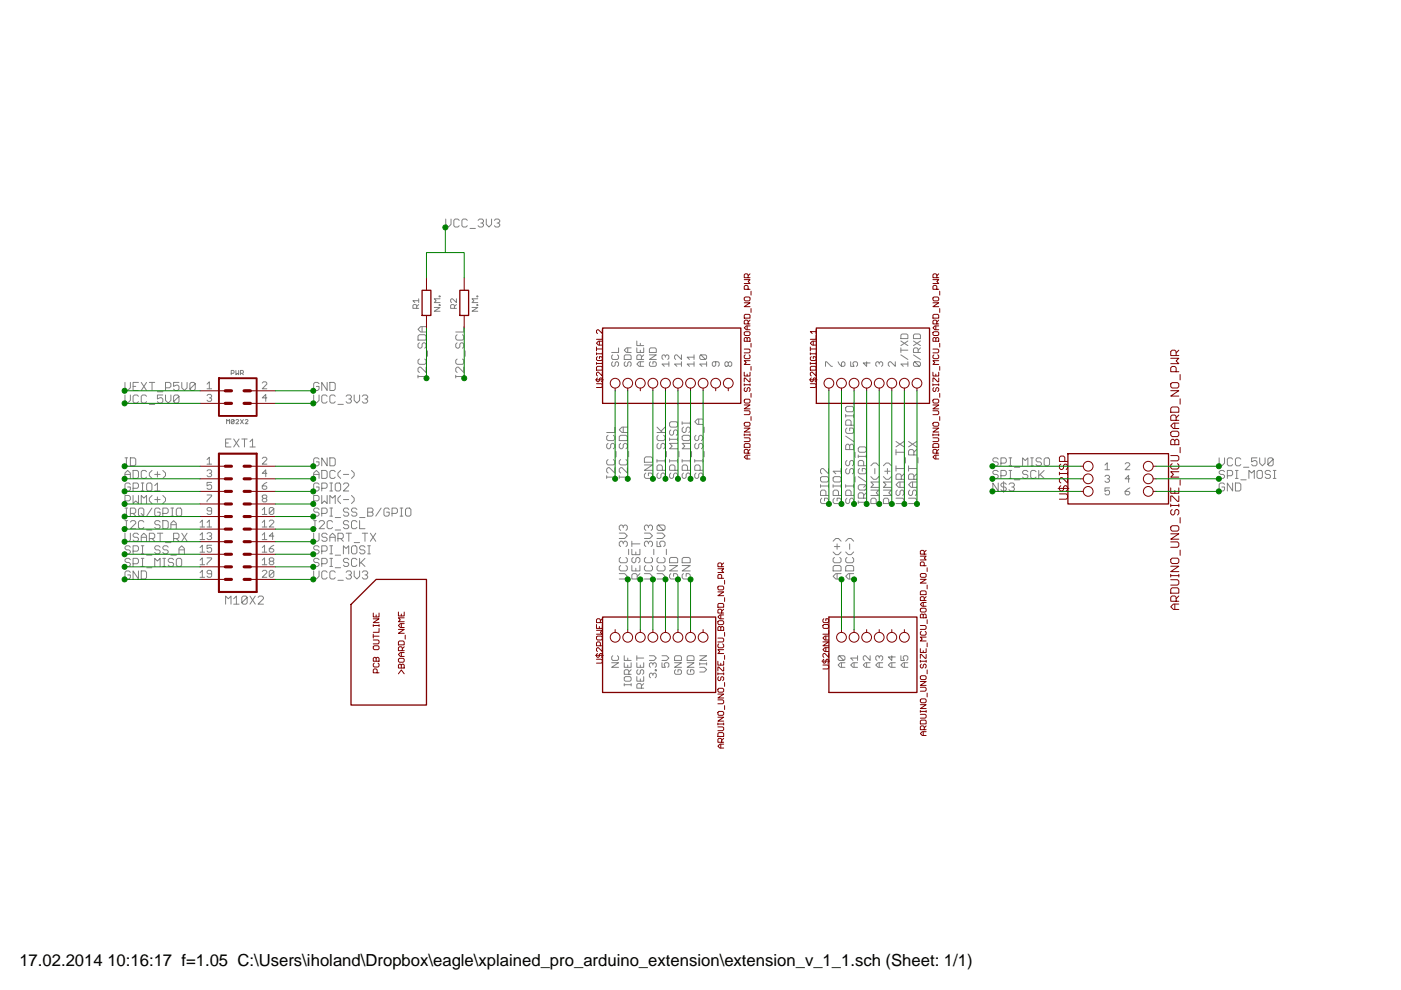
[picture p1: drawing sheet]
<?xml version="1.0" encoding="utf-8"?>
<!DOCTYPE eagle SYSTEM "eagle.dtd">
<!--
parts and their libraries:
SparkFun: Licensing: CC v3.0 Share-Alike You are welcome to use this library for commercial purposes.
-->
<eagle version="6.4">
<drawing>
<settings>
<setting alwaysvectorfont="yes"/>
<setting verticaltext="up"/>
</settings>
<grid distance="50" unitdist="mil" unit="mil" style="lines" multiple="1" display="yes" altdistance="0.01" altunitdist="inch" altunit="inch"/>
<schematic xreflabel="%F%N/%S.%C%R" xrefpart="/%S.%C%R">
<libraries>
<library name="SparkFun">
<symbols>
<symbol name="M10X2">
<wire x1="-1.27" y1="5.08" x2="-2.54" y2="5.08" width="0.6096" layer="94"/>
<wire x1="-1.27" y1="7.62" x2="-2.54" y2="7.62" width="0.6096" layer="94"/>
<wire x1="-1.27" y1="10.16" x2="-2.54" y2="10.16" width="0.6096" layer="94"/>
<wire x1="-3.81" y1="12.7" x2="-3.81" y2="-15.24" width="0.4064" layer="94"/>
<wire x1="-1.27" y1="0" x2="-2.54" y2="0" width="0.6096" layer="94"/>
<wire x1="-1.27" y1="2.54" x2="-2.54" y2="2.54" width="0.6096" layer="94"/>
<wire x1="-1.27" y1="-2.54" x2="-2.54" y2="-2.54" width="0.6096" layer="94"/>
<wire x1="-1.27" y1="-5.08" x2="-2.54" y2="-5.08" width="0.6096" layer="94"/>
<wire x1="-1.27" y1="-7.62" x2="-2.54" y2="-7.62" width="0.6096" layer="94"/>
<wire x1="-1.27" y1="-10.16" x2="-2.54" y2="-10.16" width="0.6096" layer="94"/>
<wire x1="-1.27" y1="-12.7" x2="-2.54" y2="-12.7" width="0.6096" layer="94"/>
<wire x1="3.81" y1="-15.24" x2="-3.81" y2="-15.24" width="0.4064" layer="94"/>
<wire x1="1.27" y1="-7.62" x2="2.54" y2="-7.62" width="0.6096" layer="94"/>
<wire x1="1.27" y1="-10.16" x2="2.54" y2="-10.16" width="0.6096" layer="94"/>
<wire x1="1.27" y1="-12.7" x2="2.54" y2="-12.7" width="0.6096" layer="94"/>
<wire x1="3.81" y1="-15.24" x2="3.81" y2="12.7" width="0.4064" layer="94"/>
<wire x1="-3.81" y1="12.7" x2="3.81" y2="12.7" width="0.4064" layer="94"/>
<wire x1="1.27" y1="-2.54" x2="2.54" y2="-2.54" width="0.6096" layer="94"/>
<wire x1="1.27" y1="-5.08" x2="2.54" y2="-5.08" width="0.6096" layer="94"/>
<wire x1="1.27" y1="0" x2="2.54" y2="0" width="0.6096" layer="94"/>
<wire x1="1.27" y1="2.54" x2="2.54" y2="2.54" width="0.6096" layer="94"/>
<wire x1="1.27" y1="5.08" x2="2.54" y2="5.08" width="0.6096" layer="94"/>
<wire x1="1.27" y1="7.62" x2="2.54" y2="7.62" width="0.6096" layer="94"/>
<wire x1="1.27" y1="10.16" x2="2.54" y2="10.16" width="0.6096" layer="94"/>
<text x="-2.54" y="-17.78" size="1.778" layer="96">&gt;VALUE</text>
<text x="-2.54" y="13.97" size="1.778" layer="95">&gt;NAME</text>
<pin name="1" x="-7.62" y="10.16" visible="pad" length="middle" direction="pas" swaplevel="1"/>
<pin name="2" x="7.62" y="10.16" visible="pad" length="middle" direction="pas" swaplevel="1" rot="R180"/>
<pin name="3" x="-7.62" y="7.62" visible="pad" length="middle" direction="pas" swaplevel="1"/>
<pin name="4" x="7.62" y="7.62" visible="pad" length="middle" direction="pas" swaplevel="1" rot="R180"/>
<pin name="5" x="-7.62" y="5.08" visible="pad" length="middle" direction="pas" swaplevel="1"/>
<pin name="6" x="7.62" y="5.08" visible="pad" length="middle" direction="pas" swaplevel="1" rot="R180"/>
<pin name="7" x="-7.62" y="2.54" visible="pad" length="middle" direction="pas" swaplevel="1"/>
<pin name="8" x="7.62" y="2.54" visible="pad" length="middle" direction="pas" swaplevel="1" rot="R180"/>
<pin name="9" x="-7.62" y="0" visible="pad" length="middle" direction="pas" swaplevel="1"/>
<pin name="10" x="7.62" y="0" visible="pad" length="middle" direction="pas" swaplevel="1" rot="R180"/>
<pin name="11" x="-7.62" y="-2.54" visible="pad" length="middle" direction="pas" swaplevel="1"/>
<pin name="12" x="7.62" y="-2.54" visible="pad" length="middle" direction="pas" swaplevel="1" rot="R180"/>
<pin name="13" x="-7.62" y="-5.08" visible="pad" length="middle" direction="pas" swaplevel="1"/>
<pin name="14" x="7.62" y="-5.08" visible="pad" length="middle" direction="pas" swaplevel="1" rot="R180"/>
<pin name="15" x="-7.62" y="-7.62" visible="pad" length="middle" direction="pas" swaplevel="1"/>
<pin name="16" x="7.62" y="-7.62" visible="pad" length="middle" direction="pas" swaplevel="1" rot="R180"/>
<pin name="17" x="-7.62" y="-10.16" visible="pad" length="middle" direction="pas" swaplevel="1"/>
<pin name="18" x="7.62" y="-10.16" visible="pad" length="middle" direction="pas" swaplevel="1" rot="R180"/>
<pin name="19" x="-7.62" y="-12.7" visible="pad" length="middle" direction="pas" swaplevel="1"/>
<pin name="20" x="7.62" y="-12.7" visible="pad" length="middle" direction="pas" swaplevel="1" rot="R180"/>
</symbol>
</symbols>
<devicesets>
<deviceset name="M10X2">
<gates>
<gate name="G$1" symbol="M10X2" x="0" y="0"/>
</gates>
<devices>
<device name="" package="2X10">
<connects>
<connect gate="G$1" pin="1" pad="1"/>
<connect gate="G$1" pin="10" pad="10"/>
<connect gate="G$1" pin="11" pad="11"/>
<connect gate="G$1" pin="12" pad="12"/>
<connect gate="G$1" pin="13" pad="13"/>
<connect gate="G$1" pin="14" pad="14"/>
<connect gate="G$1" pin="15" pad="15"/>
<connect gate="G$1" pin="16" pad="16"/>
<connect gate="G$1" pin="17" pad="17"/>
<connect gate="G$1" pin="18" pad="18"/>
<connect gate="G$1" pin="19" pad="19"/>
<connect gate="G$1" pin="2" pad="2"/>
<connect gate="G$1" pin="20" pad="20"/>
<connect gate="G$1" pin="3" pad="3"/>
<connect gate="G$1" pin="4" pad="4"/>
<connect gate="G$1" pin="5" pad="5"/>
<connect gate="G$1" pin="6" pad="6"/>
<connect gate="G$1" pin="7" pad="7"/>
<connect gate="G$1" pin="8" pad="8"/>
<connect gate="G$1" pin="9" pad="9"/>
</connects>
<technologies>
<technology name=""/>
</technologies>
</device>
<device name="2X10_LOCK" package="2X10_LOCK">
<connects>
<connect gate="G$1" pin="1" pad="1"/>
<connect gate="G$1" pin="10" pad="10"/>
<connect gate="G$1" pin="11" pad="11"/>
<connect gate="G$1" pin="12" pad="12"/>
<connect gate="G$1" pin="13" pad="13"/>
<connect gate="G$1" pin="14" pad="14"/>
<connect gate="G$1" pin="15" pad="15"/>
<connect gate="G$1" pin="16" pad="16"/>
<connect gate="G$1" pin="17" pad="17"/>
<connect gate="G$1" pin="18" pad="18"/>
<connect gate="G$1" pin="19" pad="19"/>
<connect gate="G$1" pin="2" pad="2"/>
<connect gate="G$1" pin="20" pad="20"/>
<connect gate="G$1" pin="3" pad="3"/>
<connect gate="G$1" pin="4" pad="4"/>
<connect gate="G$1" pin="5" pad="5"/>
<connect gate="G$1" pin="6" pad="6"/>
<connect gate="G$1" pin="7" pad="7"/>
<connect gate="G$1" pin="8" pad="8"/>
<connect gate="G$1" pin="9" pad="9"/>
</connects>
<technologies>
<technology name=""/>
</technologies>
</device>
<device name="SPECIAL" package="2X10_LOCK_SPECIAL">
<connects>
<connect gate="G$1" pin="1" pad="1"/>
<connect gate="G$1" pin="10" pad="10"/>
<connect gate="G$1" pin="11" pad="11"/>
<connect gate="G$1" pin="12" pad="12"/>
<connect gate="G$1" pin="13" pad="13"/>
<connect gate="G$1" pin="14" pad="14"/>
<connect gate="G$1" pin="15" pad="15"/>
<connect gate="G$1" pin="16" pad="16"/>
<connect gate="G$1" pin="17" pad="17"/>
<connect gate="G$1" pin="18" pad="18"/>
<connect gate="G$1" pin="19" pad="19"/>
<connect gate="G$1" pin="2" pad="2"/>
<connect gate="G$1" pin="20" pad="20"/>
<connect gate="G$1" pin="3" pad="3"/>
<connect gate="G$1" pin="4" pad="4"/>
<connect gate="G$1" pin="5" pad="5"/>
<connect gate="G$1" pin="6" pad="6"/>
<connect gate="G$1" pin="7" pad="7"/>
<connect gate="G$1" pin="8" pad="8"/>
<connect gate="G$1" pin="9" pad="9"/>
</connects>
<technologies>
<technology name=""/>
</technologies>
</device>
<device name="NOSILK" package="2X10_NOSILK">
<connects>
<connect gate="G$1" pin="1" pad="1"/>
<connect gate="G$1" pin="10" pad="10"/>
<connect gate="G$1" pin="11" pad="11"/>
<connect gate="G$1" pin="12" pad="12"/>
<connect gate="G$1" pin="13" pad="13"/>
<connect gate="G$1" pin="14" pad="14"/>
<connect gate="G$1" pin="15" pad="15"/>
<connect gate="G$1" pin="16" pad="16"/>
<connect gate="G$1" pin="17" pad="17"/>
<connect gate="G$1" pin="18" pad="18"/>
<connect gate="G$1" pin="19" pad="19"/>
<connect gate="G$1" pin="2" pad="2"/>
<connect gate="G$1" pin="20" pad="20"/>
<connect gate="G$1" pin="3" pad="3"/>
<connect gate="G$1" pin="4" pad="4"/>
<connect gate="G$1" pin="5" pad="5"/>
<connect gate="G$1" pin="6" pad="6"/>
<connect gate="G$1" pin="7" pad="7"/>
<connect gate="G$1" pin="8" pad="8"/>
<connect gate="G$1" pin="9" pad="9"/>
</connects>
<technologies>
<technology name=""/>
</technologies>
</device>
</devices>
</deviceset>
</devicesets>
</library>
<library name="ihpcb-arduino">
<symbols>
<symbol name="3X2_ARDUINO_ISP_HEADER">
<pin name="1" x="7.62" y="17.78" visible="pin" length="short" function="dot" rot="R270"/>
<pin name="3" x="5.08" y="17.78" visible="pin" length="short" function="dot" rot="R270"/>
<pin name="5" x="2.54" y="17.78" visible="pin" length="short" function="dot" rot="R270"/>
<pin name="2" x="7.62" y="2.54" visible="pin" length="short" function="dot" rot="R90"/>
<pin name="4" x="5.08" y="2.54" visible="pin" length="short" function="dot" rot="R90"/>
<pin name="6" x="2.54" y="2.54" visible="pin" length="short" function="dot" rot="R90"/>
<wire x1="10.16" y1="20.32" x2="10.16" y2="0" width="0.254" layer="94"/>
<wire x1="10.16" y1="0" x2="0" y2="0" width="0.254" layer="94"/>
<wire x1="0" y1="0" x2="0" y2="20.32" width="0.254" layer="94"/>
<wire x1="0" y1="20.32" x2="10.16" y2="20.32" width="0.254" layer="94"/>
<text x="10.16" y="20.32" size="1.778" layer="94" font="vector" align="bottom-right">&gt;NAME</text>
<text x="5.08" y="-1.27" size="1.778" layer="94" font="vector" align="center">&gt;VALUE</text>
</symbol>
<symbol name="6X1_ARDUINO_ANALOG_HEADER">
<pin name="A0" x="-2.54" y="15.24" visible="pin" length="short" function="dot" rot="R180"/>
<pin name="A1" x="-2.54" y="12.7" visible="pin" length="short" function="dot" rot="R180"/>
<pin name="A2" x="-2.54" y="10.16" visible="pin" length="short" function="dot" rot="R180"/>
<pin name="A3" x="-2.54" y="7.62" visible="pin" length="short" function="dot" rot="R180"/>
<pin name="A4" x="-2.54" y="5.08" visible="pin" length="short" function="dot" rot="R180"/>
<pin name="A5" x="-2.54" y="2.54" visible="pin" length="short" function="dot" rot="R180"/>
<wire x1="-15.24" y1="17.78" x2="0" y2="17.78" width="0.254" layer="94"/>
<wire x1="-15.24" y1="17.78" x2="-15.24" y2="0" width="0.254" layer="94"/>
<wire x1="-15.24" y1="0" x2="0" y2="0" width="0.254" layer="94"/>
<wire x1="0" y1="0" x2="0" y2="17.78" width="0.254" layer="94"/>
<text x="0" y="17.78" size="1.27" layer="94" font="vector" align="bottom-right">&gt;NAME</text>
<text x="-5.08" y="-1.27" size="1.27" layer="94" font="vector" align="center">&gt;VALUE</text>
</symbol>
<symbol name="8X1_ARDUINO_DIGITAL_HEADER">
<pin name="7" x="2.54" y="20.32" visible="pin" length="short" function="dot"/>
<pin name="6" x="2.54" y="17.78" visible="pin" length="short" function="dot"/>
<pin name="5" x="2.54" y="15.24" visible="pin" length="short" function="dot"/>
<pin name="4" x="2.54" y="12.7" visible="pin" length="short" function="dot"/>
<pin name="3" x="2.54" y="10.16" visible="pin" length="short" function="dot"/>
<pin name="2" x="2.54" y="7.62" visible="pin" length="short" function="dot"/>
<pin name="1/TXD" x="2.54" y="5.08" visible="pin" length="short" function="dot"/>
<pin name="0/RXD" x="2.54" y="2.54" visible="pin" length="short" function="dot"/>
<wire x1="0" y1="22.86" x2="15.24" y2="22.86" width="0.254" layer="94"/>
<wire x1="15.24" y1="22.86" x2="15.24" y2="0" width="0.254" layer="94"/>
<wire x1="15.24" y1="0" x2="0" y2="0" width="0.254" layer="94"/>
<wire x1="0" y1="0" x2="0" y2="22.86" width="0.254" layer="94"/>
<text x="15.24" y="22.86" size="1.27" layer="94" font="vector" align="bottom-right">&gt;NAME</text>
<text x="7.62" y="-1.27" size="1.27" layer="94" font="vector" align="center">&gt;VALUE</text>
</symbol>
<symbol name="8X1_ARDUINO_POWER_HEADER">
<pin name="NC" x="-2.54" y="20.32" visible="pin" length="short" function="dot" rot="R180"/>
<pin name="IOREF" x="-2.54" y="17.78" visible="pin" length="short" function="dot" rot="R180"/>
<pin name="RESET" x="-2.54" y="15.24" visible="pin" length="short" function="dot" rot="R180"/>
<pin name="3.3V" x="-2.54" y="12.7" visible="pin" length="short" function="dot" rot="R180"/>
<pin name="5V" x="-2.54" y="10.16" visible="pin" length="short" function="dot" rot="R180"/>
<pin name="GND@6" x="-2.54" y="7.62" visible="pin" length="short" function="dot" rot="R180"/>
<pin name="GND@7" x="-2.54" y="5.08" visible="pin" length="short" function="dot" rot="R180"/>
<pin name="VIN" x="-2.54" y="2.54" visible="pin" length="short" function="dot" rot="R180"/>
<wire x1="-15.24" y1="22.86" x2="-15.24" y2="0" width="0.254" layer="94"/>
<wire x1="-15.24" y1="0" x2="0" y2="0" width="0.254" layer="94"/>
<wire x1="0" y1="0" x2="0" y2="22.86" width="0.254" layer="94"/>
<wire x1="0" y1="22.86" x2="-15.24" y2="22.86" width="0.254" layer="94"/>
<text x="0" y="22.86" size="1.27" layer="94" font="vector" align="bottom-right">&gt;NAME</text>
<text x="-7.62" y="-1.016" size="1.27" layer="94" font="vector" align="center">&gt;VALUE</text>
</symbol>
<symbol name="10X1_ARDUINO_DIGITAL_HEADER">
<pin name="SCL" x="2.54" y="25.4" visible="pin" length="short" function="dot"/>
<pin name="SDA" x="2.54" y="22.86" visible="pin" length="short" function="dot"/>
<pin name="AREF" x="2.54" y="20.32" visible="pin" length="short" function="dot"/>
<pin name="GND" x="2.54" y="17.78" visible="pin" length="short" function="dot"/>
<pin name="13" x="2.54" y="15.24" visible="pin" length="short" function="dot"/>
<pin name="12" x="2.54" y="12.7" visible="pin" length="short" function="dot"/>
<pin name="11" x="2.54" y="10.16" visible="pin" length="short" function="dot"/>
<pin name="10" x="2.54" y="7.62" visible="pin" length="short" function="dot"/>
<pin name="9" x="2.54" y="5.08" visible="pin" length="short" function="dot"/>
<pin name="8" x="2.54" y="2.54" visible="pin" length="short" function="dot"/>
<wire x1="0" y1="27.94" x2="15.24" y2="27.94" width="0.254" layer="94"/>
<wire x1="15.24" y1="27.94" x2="15.24" y2="0" width="0.254" layer="94"/>
<wire x1="15.24" y1="0" x2="0" y2="0" width="0.254" layer="94"/>
<wire x1="0" y1="0" x2="0" y2="27.94" width="0.254" layer="94"/>
<text x="15.24" y="27.94" size="1.27" layer="94" font="vector" align="bottom-right">&gt;NAME</text>
<text x="7.62" y="-1.27" size="1.27" layer="94" font="vector" align="center">&gt;VALUE</text>
</symbol>
<symbol name="PCB_DIMENTION">
<wire x1="-7.62" y1="7.62" x2="-2.54" y2="12.7" width="0.254" layer="94"/>
<wire x1="-2.54" y1="12.7" x2="7.62" y2="12.7" width="0.254" layer="94"/>
<wire x1="7.62" y1="12.7" x2="7.62" y2="-12.7" width="0.254" layer="94"/>
<wire x1="7.62" y1="-12.7" x2="-7.62" y2="-12.7" width="0.254" layer="94"/>
<wire x1="-7.62" y1="-12.7" x2="-7.62" y2="7.62" width="0.254" layer="94"/>
<text x="2.54" y="0" size="1.27" layer="94" font="vector" rot="R90" align="center">&gt;BOARD_NAME</text>
<text x="-2.54" y="0" size="1.27" layer="94" font="vector" rot="R90" align="center">PCB OUTLINE</text>
</symbol>
</symbols>
<devicesets>
<deviceset name="ARDUINO_UNO_SIZE_MCU_BOARD_NO_PWR">
<gates>
<gate name="ISP" symbol="3X2_ARDUINO_ISP_HEADER" x="22.86" y="-10.16"/>
<gate name="ANALOG" symbol="6X1_ARDUINO_ANALOG_HEADER" x="-35.56" y="20.32"/>
<gate name="DIGITAL1" symbol="8X1_ARDUINO_DIGITAL_HEADER" x="-27.94" y="15.24"/>
<gate name="POWER" symbol="8X1_ARDUINO_POWER_HEADER" x="10.16" y="15.24"/>
<gate name="DIGITAL2" symbol="10X1_ARDUINO_DIGITAL_HEADER" x="-50.8" y="-17.78"/>
<gate name="G$6" symbol="PCB_DIMENTION" x="-15.24" y="-15.24"/>
</gates>
<devices>
<device name="" package="STANDARD_NO_PWR">
<connects>
<connect gate="ANALOG" pin="A0" pad="9"/>
<connect gate="ANALOG" pin="A1" pad="11"/>
<connect gate="ANALOG" pin="A2" pad="12"/>
<connect gate="ANALOG" pin="A3" pad="13"/>
<connect gate="ANALOG" pin="A4" pad="14"/>
<connect gate="ANALOG" pin="A5" pad="15"/>
<connect gate="DIGITAL1" pin="0/RXD" pad="16"/>
<connect gate="DIGITAL1" pin="1/TXD" pad="17"/>
<connect gate="DIGITAL1" pin="2" pad="18"/>
<connect gate="DIGITAL1" pin="3" pad="19"/>
<connect gate="DIGITAL1" pin="4" pad="20"/>
<connect gate="DIGITAL1" pin="5" pad="21"/>
<connect gate="DIGITAL1" pin="6" pad="22"/>
<connect gate="DIGITAL1" pin="7" pad="23"/>
<connect gate="DIGITAL2" pin="10" pad="26"/>
<connect gate="DIGITAL2" pin="11" pad="27"/>
<connect gate="DIGITAL2" pin="12" pad="28"/>
<connect gate="DIGITAL2" pin="13" pad="29"/>
<connect gate="DIGITAL2" pin="8" pad="24"/>
<connect gate="DIGITAL2" pin="9" pad="25"/>
<connect gate="DIGITAL2" pin="AREF" pad="40"/>
<connect gate="DIGITAL2" pin="GND" pad="30"/>
<connect gate="DIGITAL2" pin="SCL" pad="50"/>
<connect gate="DIGITAL2" pin="SDA" pad="60"/>
<connect gate="ISP" pin="1" pad="ICSP1"/>
<connect gate="ISP" pin="2" pad="ICSP2"/>
<connect gate="ISP" pin="3" pad="ISCP3"/>
<connect gate="ISP" pin="4" pad="ISCP4"/>
<connect gate="ISP" pin="5" pad="ISCP5"/>
<connect gate="ISP" pin="6" pad="ISCP6"/>
<connect gate="POWER" pin="3.3V" pad="4"/>
<connect gate="POWER" pin="5V" pad="5"/>
<connect gate="POWER" pin="GND@6" pad="6"/>
<connect gate="POWER" pin="GND@7" pad="7"/>
<connect gate="POWER" pin="IOREF" pad="2"/>
<connect gate="POWER" pin="NC" pad="1"/>
<connect gate="POWER" pin="RESET" pad="3"/>
<connect gate="POWER" pin="VIN" pad="8"/>
</connects>
<technologies>
<technology name=""/>
</technologies>
</device>
</devices>
</deviceset>
</devicesets>
</library>
<library name="ihpcb-pin_header">
<symbols>
<symbol name="M2X2">
<pin name="1" x="-7.62" y="5.08" visible="pad" length="middle"/>
<pin name="3" x="-7.62" y="2.54" visible="pad" length="middle"/>
<pin name="2" x="7.62" y="5.08" visible="pad" length="middle" rot="R180"/>
<pin name="4" x="7.62" y="2.54" visible="pad" length="middle" rot="R180"/>
<wire x1="-3.81" y1="7.62" x2="3.81" y2="7.62" width="0.381" layer="94"/>
<wire x1="3.81" y1="7.62" x2="3.81" y2="0" width="0.381" layer="94"/>
<wire x1="3.81" y1="0" x2="-3.81" y2="0" width="0.381" layer="94"/>
<wire x1="-3.81" y1="0" x2="-3.81" y2="7.62" width="0.381" layer="94"/>
<text x="0" y="8.255" size="1.016" layer="95" font="vector" ratio="15" align="bottom-center">&gt;NAME</text>
<text x="0" y="-0.635" size="1.016" layer="96" font="vector" ratio="15" rot="R180" align="bottom-center">&gt;VALUE</text>
<wire x1="-2.54" y1="5.08" x2="-1.27" y2="5.08" width="0.635" layer="94"/>
<wire x1="2.54" y1="5.08" x2="1.27" y2="5.08" width="0.635" layer="94"/>
<wire x1="-2.54" y1="2.54" x2="-1.27" y2="2.54" width="0.635" layer="94"/>
<wire x1="1.27" y1="2.54" x2="2.54" y2="2.54" width="0.635" layer="94"/>
</symbol>
</symbols>
<devicesets>
<deviceset name="M02X2">
<gates>
<gate name="G$1" symbol="M2X2" x="0" y="0"/>
</gates>
<devices>
<device name="" package="H4X2_100_MIL">
<connects>
<connect gate="G$1" pin="1" pad="1"/>
<connect gate="G$1" pin="2" pad="2"/>
<connect gate="G$1" pin="3" pad="3"/>
<connect gate="G$1" pin="4" pad="4"/>
</connects>
<technologies>
<technology name=""/>
</technologies>
</device>
</devices>
</deviceset>
</devicesets>
</library>
<library name="ihpcb-res_cap">
<symbols>
<symbol name="RESISTOR">
<wire x1="-2.54" y1="0.889" x2="-2.54" y2="-0.889" width="0.254" layer="94"/>
<wire x1="-2.54" y1="-0.889" x2="2.54" y2="-0.889" width="0.254" layer="94"/>
<wire x1="2.54" y1="-0.889" x2="2.54" y2="0.889" width="0.254" layer="94"/>
<wire x1="2.54" y1="0.889" x2="-2.54" y2="0.889" width="0.254" layer="94"/>
<pin name="1" x="-5.08" y="0" visible="off" length="short" direction="pas"/>
<pin name="2" x="5.08" y="0" visible="off" length="short" direction="pas" rot="R180"/>
<text x="0" y="1.524" size="1.27" layer="95" align="bottom-center">&gt;NAME</text>
<text x="0" y="-1.524" size="1.27" layer="96" align="top-center">&gt;VALUE</text>
</symbol>
</symbols>
<devicesets>
<deviceset name="R0603" prefix="R" uservalue="yes">
<gates>
<gate name="R$1" symbol="RESISTOR" x="0" y="0"/>
</gates>
<devices>
<device name="" package="0603">
<connects>
<connect gate="R$1" pin="1" pad="1"/>
<connect gate="R$1" pin="2" pad="2"/>
</connects>
<technologies>
<technology name=""/>
</technologies>
</device>
</devices>
</deviceset>
</devicesets>
</library>
</libraries>
<attributes>
</attributes>
<variantdefs>
</variantdefs>
<classes>
<class number="0" name="default" width="0" drill="0">
</class>
</classes>
<parts>
<part name="EXT1" library="SparkFun" deviceset="M10X2" device=""/>
<part name="U$2" library="ihpcb-arduino" deviceset="ARDUINO_UNO_SIZE_MCU_BOARD_NO_PWR" device=""/>
<part name="PWR" library="ihpcb-pin_header" deviceset="M02X2" device=""/>
<part name="R1" library="ihpcb-res_cap" deviceset="R0603" device="" value="N.M."/>
<part name="R2" library="ihpcb-res_cap" deviceset="R0603" device="" value="N.M."/>
</parts>
<sheets>
<sheet>
<plain>
</plain>
<instances>
<instance part="EXT1" gate="G$1" x="-22.86" y="38.1"/>
<instance part="U$2" gate="ISP" x="165.1" y="40.64" rot="R90"/>
<instance part="U$2" gate="ANALOG" x="114.3" y="17.78" rot="R90"/>
<instance part="U$2" gate="DIGITAL1" x="116.84" y="60.96" rot="R90"/>
<instance part="U$2" gate="POWER" x="73.66" y="17.78" rot="R90"/>
<instance part="U$2" gate="DIGITAL2" x="78.74" y="60.96" rot="R90"/>
<instance part="U$2" gate="G$6" x="7.62" y="12.7"/>
<instance part="PWR" gate="G$1" x="-22.86" y="58.42"/>
<instance part="R1" gate="R$1" x="15.24" y="81.28" rot="R90"/>
<instance part="R2" gate="R$1" x="22.86" y="81.28" rot="R90"/>
</instances>
<busses>
</busses>
<nets>
<net name="GND" class="0">
<segment>
<pinref part="EXT1" gate="G$1" pin="2"/>
<wire x1="-15.24" y1="48.26" x2="-7.62" y2="48.26" width="0.1524" layer="91"/>
<junction x="-7.62" y="48.26"/>
<label x="-7.62" y="48.26" size="1.778" layer="95"/>
</segment>
<segment>
<pinref part="EXT1" gate="G$1" pin="19"/>
<wire x1="-30.48" y1="25.4" x2="-45.72" y2="25.4" width="0.1524" layer="91"/>
<junction x="-45.72" y="25.4"/>
<label x="-45.72" y="25.4" size="1.778" layer="95"/>
</segment>
<segment>
<wire x1="66.04" y1="15.24" x2="66.04" y2="25.4" width="0.1524" layer="91"/>
<junction x="66.04" y="25.4"/>
<label x="66.04" y="25.4" size="1.778" layer="95" rot="R90"/>
<pinref part="U$2" gate="POWER" pin="GND@6"/>
</segment>
<segment>
<wire x1="68.58" y1="15.24" x2="68.58" y2="25.4" width="0.1524" layer="91"/>
<junction x="68.58" y="25.4"/>
<label x="68.58" y="25.4" size="1.778" layer="95" rot="R90"/>
<pinref part="U$2" gate="POWER" pin="GND@7"/>
</segment>
<segment>
<wire x1="60.96" y1="63.5" x2="60.96" y2="45.72" width="0.1524" layer="91"/>
<junction x="60.96" y="45.72"/>
<label x="60.96" y="45.72" size="1.778" layer="95" rot="R90"/>
<pinref part="U$2" gate="DIGITAL2" pin="GND"/>
</segment>
<segment>
<pinref part="U$2" gate="ISP" pin="6"/>
<wire x1="162.56" y1="43.18" x2="175.26" y2="43.18" width="0.1524" layer="91"/>
<junction x="175.26" y="43.18"/>
<label x="175.26" y="43.18" size="1.778" layer="95"/>
</segment>
<segment>
<pinref part="PWR" gate="G$1" pin="2"/>
<wire x1="-15.24" y1="63.5" x2="-7.62" y2="63.5" width="0.1524" layer="91"/>
<junction x="-7.62" y="63.5"/>
<label x="-7.62" y="63.5" size="1.778" layer="95"/>
</segment>
</net>
<net name="ADC(+)" class="0">
<segment>
<pinref part="EXT1" gate="G$1" pin="3"/>
<wire x1="-30.48" y1="45.72" x2="-45.72" y2="45.72" width="0.1524" layer="91"/>
<junction x="-45.72" y="45.72"/>
<label x="-45.72" y="45.72" size="1.778" layer="95" font="vector"/>
</segment>
<segment>
<wire x1="99.06" y1="15.24" x2="99.06" y2="25.4" width="0.1524" layer="91"/>
<junction x="99.06" y="25.4"/>
<label x="99.06" y="25.4" size="1.778" layer="95" rot="R90"/>
<pinref part="U$2" gate="ANALOG" pin="A0"/>
</segment>
</net>
<net name="GPIO1" class="0">
<segment>
<pinref part="EXT1" gate="G$1" pin="5"/>
<wire x1="-30.48" y1="43.18" x2="-45.72" y2="43.18" width="0.1524" layer="91"/>
<junction x="-45.72" y="43.18"/>
<label x="-45.72" y="43.18" size="1.778" layer="95"/>
</segment>
<segment>
<pinref part="U$2" gate="DIGITAL1" pin="6"/>
<wire x1="99.06" y1="63.5" x2="99.06" y2="40.64" width="0.1524" layer="91"/>
<junction x="99.06" y="40.64"/>
<label x="99.06" y="40.64" size="1.778" layer="95" rot="R90"/>
</segment>
</net>
<net name="PWM(+)" class="0">
<segment>
<pinref part="EXT1" gate="G$1" pin="7"/>
<wire x1="-30.48" y1="40.64" x2="-45.72" y2="40.64" width="0.1524" layer="91"/>
<junction x="-45.72" y="40.64"/>
<label x="-45.72" y="40.64" size="1.778" layer="95"/>
</segment>
<segment>
<wire x1="109.22" y1="63.5" x2="109.22" y2="40.64" width="0.1524" layer="91"/>
<junction x="109.22" y="40.64"/>
<label x="109.22" y="40.64" size="1.778" layer="95" rot="R90"/>
<pinref part="U$2" gate="DIGITAL1" pin="2"/>
</segment>
</net>
<net name="IRQ/GPIO" class="0">
<segment>
<pinref part="EXT1" gate="G$1" pin="9"/>
<wire x1="-45.72" y1="38.1" x2="-30.48" y2="38.1" width="0.1524" layer="91"/>
<junction x="-45.72" y="38.1"/>
<label x="-45.72" y="38.1" size="1.778" layer="95"/>
</segment>
<segment>
<pinref part="U$2" gate="DIGITAL1" pin="4"/>
<wire x1="104.14" y1="63.5" x2="104.14" y2="40.64" width="0.1524" layer="91"/>
<junction x="104.14" y="40.64"/>
<label x="104.14" y="40.64" size="1.778" layer="95" rot="R90"/>
</segment>
</net>
<net name="I2C_SDA" class="0">
<segment>
<pinref part="EXT1" gate="G$1" pin="11"/>
<wire x1="-30.48" y1="35.56" x2="-45.72" y2="35.56" width="0.1524" layer="91"/>
<junction x="-45.72" y="35.56"/>
<label x="-45.72" y="35.56" size="1.778" layer="95"/>
</segment>
<segment>
<wire x1="55.88" y1="63.5" x2="55.88" y2="45.72" width="0.1524" layer="91"/>
<junction x="55.88" y="45.72"/>
<label x="55.88" y="45.72" size="1.778" layer="95" rot="R90"/>
<pinref part="U$2" gate="DIGITAL2" pin="SDA"/>
</segment>
<segment>
<pinref part="R1" gate="R$1" pin="1"/>
<wire x1="15.24" y1="76.2" x2="15.24" y2="66.04" width="0.1524" layer="91"/>
<junction x="15.24" y="66.04"/>
<label x="15.24" y="66.04" size="1.778" layer="95" rot="R90"/>
</segment>
</net>
<net name="USART_RX" class="0">
<segment>
<pinref part="EXT1" gate="G$1" pin="13"/>
<wire x1="-30.48" y1="33.02" x2="-45.72" y2="33.02" width="0.1524" layer="91"/>
<junction x="-45.72" y="33.02"/>
<label x="-45.72" y="33.02" size="1.778" layer="95"/>
</segment>
<segment>
<wire x1="114.3" y1="63.5" x2="114.3" y2="40.64" width="0.1524" layer="91"/>
<junction x="114.3" y="40.64"/>
<label x="114.3" y="40.64" size="1.778" layer="95" rot="R90"/>
<pinref part="U$2" gate="DIGITAL1" pin="0/RXD"/>
</segment>
</net>
<net name="SPI_SS_A" class="0">
<segment>
<pinref part="EXT1" gate="G$1" pin="15"/>
<wire x1="-30.48" y1="30.48" x2="-45.72" y2="30.48" width="0.1524" layer="91"/>
<junction x="-45.72" y="30.48"/>
<label x="-45.72" y="30.48" size="1.778" layer="95"/>
</segment>
<segment>
<pinref part="U$2" gate="DIGITAL2" pin="10"/>
<wire x1="71.12" y1="63.5" x2="71.12" y2="45.72" width="0.1524" layer="91"/>
<junction x="71.12" y="45.72"/>
<label x="71.12" y="45.72" size="1.778" layer="95" rot="R90"/>
</segment>
</net>
<net name="SPI_MISO" class="0">
<segment>
<pinref part="EXT1" gate="G$1" pin="17"/>
<wire x1="-30.48" y1="27.94" x2="-45.72" y2="27.94" width="0.1524" layer="91"/>
<junction x="-45.72" y="27.94"/>
<label x="-45.72" y="27.94" size="1.778" layer="95"/>
</segment>
<segment>
<pinref part="U$2" gate="ISP" pin="1"/>
<wire x1="147.32" y1="48.26" x2="129.54" y2="48.26" width="0.1524" layer="91"/>
<junction x="129.54" y="48.26"/>
<label x="129.54" y="48.26" size="1.778" layer="95"/>
</segment>
<segment>
<pinref part="U$2" gate="DIGITAL2" pin="12"/>
<wire x1="66.04" y1="63.5" x2="66.04" y2="45.72" width="0.1524" layer="91"/>
<junction x="66.04" y="45.72"/>
<label x="66.04" y="45.72" size="1.778" layer="95" rot="R90"/>
</segment>
</net>
<net name="ADC(-)" class="0">
<segment>
<pinref part="EXT1" gate="G$1" pin="4"/>
<wire x1="-15.24" y1="45.72" x2="-7.62" y2="45.72" width="0.1524" layer="91"/>
<junction x="-7.62" y="45.72"/>
<label x="-7.62" y="45.72" size="1.778" layer="95"/>
</segment>
<segment>
<wire x1="101.6" y1="15.24" x2="101.6" y2="25.4" width="0.1524" layer="91"/>
<junction x="101.6" y="25.4"/>
<label x="101.6" y="25.4" size="1.778" layer="95" rot="R90"/>
<pinref part="U$2" gate="ANALOG" pin="A1"/>
</segment>
</net>
<net name="GPIO2" class="0">
<segment>
<pinref part="EXT1" gate="G$1" pin="6"/>
<wire x1="-15.24" y1="43.18" x2="-7.62" y2="43.18" width="0.1524" layer="91"/>
<junction x="-7.62" y="43.18"/>
<label x="-7.62" y="43.18" size="1.778" layer="95"/>
</segment>
<segment>
<pinref part="U$2" gate="DIGITAL1" pin="7"/>
<wire x1="96.52" y1="63.5" x2="96.52" y2="40.64" width="0.1524" layer="91"/>
<junction x="96.52" y="40.64"/>
<label x="96.52" y="40.64" size="1.778" layer="95" rot="R90"/>
</segment>
</net>
<net name="PWM(-)" class="0">
<segment>
<pinref part="EXT1" gate="G$1" pin="8"/>
<wire x1="-15.24" y1="40.64" x2="-7.62" y2="40.64" width="0.1524" layer="91"/>
<junction x="-7.62" y="40.64"/>
<label x="-7.62" y="40.64" size="1.778" layer="95"/>
</segment>
<segment>
<wire x1="106.68" y1="63.5" x2="106.68" y2="40.64" width="0.1524" layer="91"/>
<junction x="106.68" y="40.64"/>
<label x="106.68" y="40.64" size="1.778" layer="95" rot="R90"/>
<pinref part="U$2" gate="DIGITAL1" pin="3"/>
</segment>
</net>
<net name="SPI_SS_B/GPIO" class="0">
<segment>
<pinref part="EXT1" gate="G$1" pin="10"/>
<wire x1="-15.24" y1="38.1" x2="-7.62" y2="38.1" width="0.1524" layer="91"/>
<junction x="-7.62" y="38.1"/>
<label x="-7.62" y="38.1" size="1.778" layer="95"/>
</segment>
<segment>
<pinref part="U$2" gate="DIGITAL1" pin="5"/>
<wire x1="101.6" y1="63.5" x2="101.6" y2="40.64" width="0.1524" layer="91"/>
<junction x="101.6" y="40.64"/>
<label x="101.6" y="40.64" size="1.778" layer="95" rot="R90"/>
</segment>
</net>
<net name="I2C_SCL" class="0">
<segment>
<pinref part="EXT1" gate="G$1" pin="12"/>
<wire x1="-15.24" y1="35.56" x2="-7.62" y2="35.56" width="0.1524" layer="91"/>
<junction x="-7.62" y="35.56"/>
<label x="-7.62" y="35.56" size="1.778" layer="95"/>
</segment>
<segment>
<wire x1="53.34" y1="63.5" x2="53.34" y2="45.72" width="0.1524" layer="91"/>
<junction x="53.34" y="45.72"/>
<label x="53.34" y="45.72" size="1.778" layer="95" rot="R90"/>
<pinref part="U$2" gate="DIGITAL2" pin="SCL"/>
</segment>
<segment>
<pinref part="R2" gate="R$1" pin="1"/>
<wire x1="22.86" y1="66.04" x2="22.86" y2="76.2" width="0.1524" layer="91"/>
<junction x="22.86" y="66.04"/>
<label x="22.86" y="66.04" size="1.778" layer="95" rot="R90"/>
</segment>
</net>
<net name="USART_TX" class="0">
<segment>
<pinref part="EXT1" gate="G$1" pin="14"/>
<wire x1="-15.24" y1="33.02" x2="-7.62" y2="33.02" width="0.1524" layer="91"/>
<junction x="-7.62" y="33.02"/>
<label x="-7.62" y="33.02" size="1.778" layer="95"/>
</segment>
<segment>
<wire x1="111.76" y1="63.5" x2="111.76" y2="40.64" width="0.1524" layer="91"/>
<junction x="111.76" y="40.64"/>
<label x="111.76" y="40.64" size="1.778" layer="95" rot="R90"/>
<pinref part="U$2" gate="DIGITAL1" pin="1/TXD"/>
</segment>
</net>
<net name="SPI_MOSI" class="0">
<segment>
<pinref part="EXT1" gate="G$1" pin="16"/>
<wire x1="-15.24" y1="30.48" x2="-7.62" y2="30.48" width="0.1524" layer="91"/>
<junction x="-7.62" y="30.48"/>
<label x="-7.62" y="30.48" size="1.778" layer="95"/>
</segment>
<segment>
<pinref part="U$2" gate="ISP" pin="4"/>
<wire x1="175.26" y1="45.72" x2="162.56" y2="45.72" width="0.1524" layer="91"/>
<junction x="175.26" y="45.72"/>
<label x="175.26" y="45.72" size="1.778" layer="95"/>
</segment>
<segment>
<pinref part="U$2" gate="DIGITAL2" pin="11"/>
<wire x1="68.58" y1="63.5" x2="68.58" y2="45.72" width="0.1524" layer="91"/>
<junction x="68.58" y="45.72"/>
<label x="68.58" y="45.72" size="1.778" layer="95" rot="R90"/>
</segment>
</net>
<net name="SPI_SCK" class="0">
<segment>
<pinref part="EXT1" gate="G$1" pin="18"/>
<wire x1="-15.24" y1="27.94" x2="-7.62" y2="27.94" width="0.1524" layer="91"/>
<junction x="-7.62" y="27.94"/>
<label x="-7.62" y="27.94" size="1.778" layer="95"/>
</segment>
<segment>
<pinref part="U$2" gate="ISP" pin="3"/>
<wire x1="147.32" y1="45.72" x2="129.54" y2="45.72" width="0.1524" layer="91"/>
<junction x="129.54" y="45.72"/>
<label x="129.54" y="45.72" size="1.778" layer="95"/>
</segment>
<segment>
<pinref part="U$2" gate="DIGITAL2" pin="13"/>
<wire x1="63.5" y1="63.5" x2="63.5" y2="45.72" width="0.1524" layer="91"/>
<junction x="63.5" y="45.72"/>
<label x="63.5" y="45.72" size="1.778" layer="95" rot="R90"/>
</segment>
</net>
<net name="VCC_3V3" class="0">
<segment>
<pinref part="EXT1" gate="G$1" pin="20"/>
<wire x1="-15.24" y1="25.4" x2="-7.62" y2="25.4" width="0.1524" layer="91"/>
<junction x="-7.62" y="25.4"/>
<label x="-7.62" y="25.4" size="1.778" layer="95"/>
</segment>
<segment>
<wire x1="60.96" y1="15.24" x2="60.96" y2="25.4" width="0.1524" layer="91"/>
<junction x="60.96" y="25.4"/>
<label x="60.96" y="25.4" size="1.778" layer="95" rot="R90"/>
<pinref part="U$2" gate="POWER" pin="3.3V"/>
</segment>
<segment>
<wire x1="55.88" y1="15.24" x2="55.88" y2="25.4" width="0.1524" layer="91"/>
<junction x="55.88" y="25.4"/>
<label x="55.88" y="25.4" size="1.778" layer="95" rot="R90"/>
<pinref part="U$2" gate="POWER" pin="IOREF"/>
</segment>
<segment>
<pinref part="PWR" gate="G$1" pin="4"/>
<wire x1="-15.24" y1="60.96" x2="-7.62" y2="60.96" width="0.1524" layer="91"/>
<junction x="-7.62" y="60.96"/>
<label x="-7.62" y="60.96" size="1.778" layer="95"/>
</segment>
<segment>
<pinref part="R1" gate="R$1" pin="2"/>
<wire x1="15.24" y1="86.36" x2="15.24" y2="91.44" width="0.1524" layer="91"/>
<wire x1="15.24" y1="91.44" x2="19.05" y2="91.44" width="0.1524" layer="91"/>
<pinref part="R2" gate="R$1" pin="2"/>
<wire x1="19.05" y1="91.44" x2="22.86" y2="91.44" width="0.1524" layer="91"/>
<wire x1="22.86" y1="91.44" x2="22.86" y2="86.36" width="0.1524" layer="91"/>
<wire x1="19.05" y1="91.44" x2="19.05" y2="96.52" width="0.1524" layer="91"/>
<junction x="19.05" y="96.52"/>
<label x="19.05" y="96.52" size="1.778" layer="95"/>
</segment>
</net>
<net name="ID" class="0">
<segment>
<pinref part="EXT1" gate="G$1" pin="1"/>
<wire x1="-30.48" y1="48.26" x2="-45.72" y2="48.26" width="0.1524" layer="91"/>
<junction x="-45.72" y="48.26"/>
<label x="-45.72" y="48.26" size="1.778" layer="95"/>
</segment>
</net>
<net name="VCC_5V0" class="0">
<segment>
<wire x1="63.5" y1="15.24" x2="63.5" y2="25.4" width="0.1524" layer="91"/>
<junction x="63.5" y="25.4"/>
<label x="63.5" y="25.4" size="1.778" layer="95" rot="R90"/>
<pinref part="U$2" gate="POWER" pin="5V"/>
</segment>
<segment>
<pinref part="PWR" gate="G$1" pin="3"/>
<wire x1="-45.72" y1="60.96" x2="-30.48" y2="60.96" width="0.1524" layer="91"/>
<junction x="-45.72" y="60.96"/>
<label x="-45.72" y="60.96" size="1.778" layer="95"/>
</segment>
<segment>
<pinref part="U$2" gate="ISP" pin="2"/>
<wire x1="162.56" y1="48.26" x2="175.26" y2="48.26" width="0.1524" layer="91"/>
<junction x="175.26" y="48.26"/>
<label x="175.26" y="48.26" size="1.778" layer="95"/>
</segment>
</net>
<net name="N$3" class="0">
<segment>
<pinref part="U$2" gate="ISP" pin="5"/>
<wire x1="147.32" y1="43.18" x2="129.54" y2="43.18" width="0.1524" layer="91"/>
<junction x="129.54" y="43.18"/>
<label x="129.54" y="43.18" size="1.778" layer="95"/>
</segment>
</net>
<net name="RESET" class="0">
<segment>
<pinref part="U$2" gate="POWER" pin="RESET"/>
<wire x1="58.42" y1="15.24" x2="58.42" y2="25.4" width="0.1524" layer="91"/>
<junction x="58.42" y="25.4"/>
<label x="58.42" y="25.4" size="1.778" layer="95" rot="R90"/>
</segment>
</net>
<net name="VEXT_P5V0" class="0">
<segment>
<pinref part="PWR" gate="G$1" pin="1"/>
<wire x1="-30.48" y1="63.5" x2="-45.72" y2="63.5" width="0.1524" layer="91"/>
<junction x="-45.72" y="63.5"/>
<label x="-45.72" y="63.5" size="1.778" layer="95"/>
</segment>
</net>
</nets>
</sheet>
</sheets>
</schematic>
</drawing>
</eagle>
